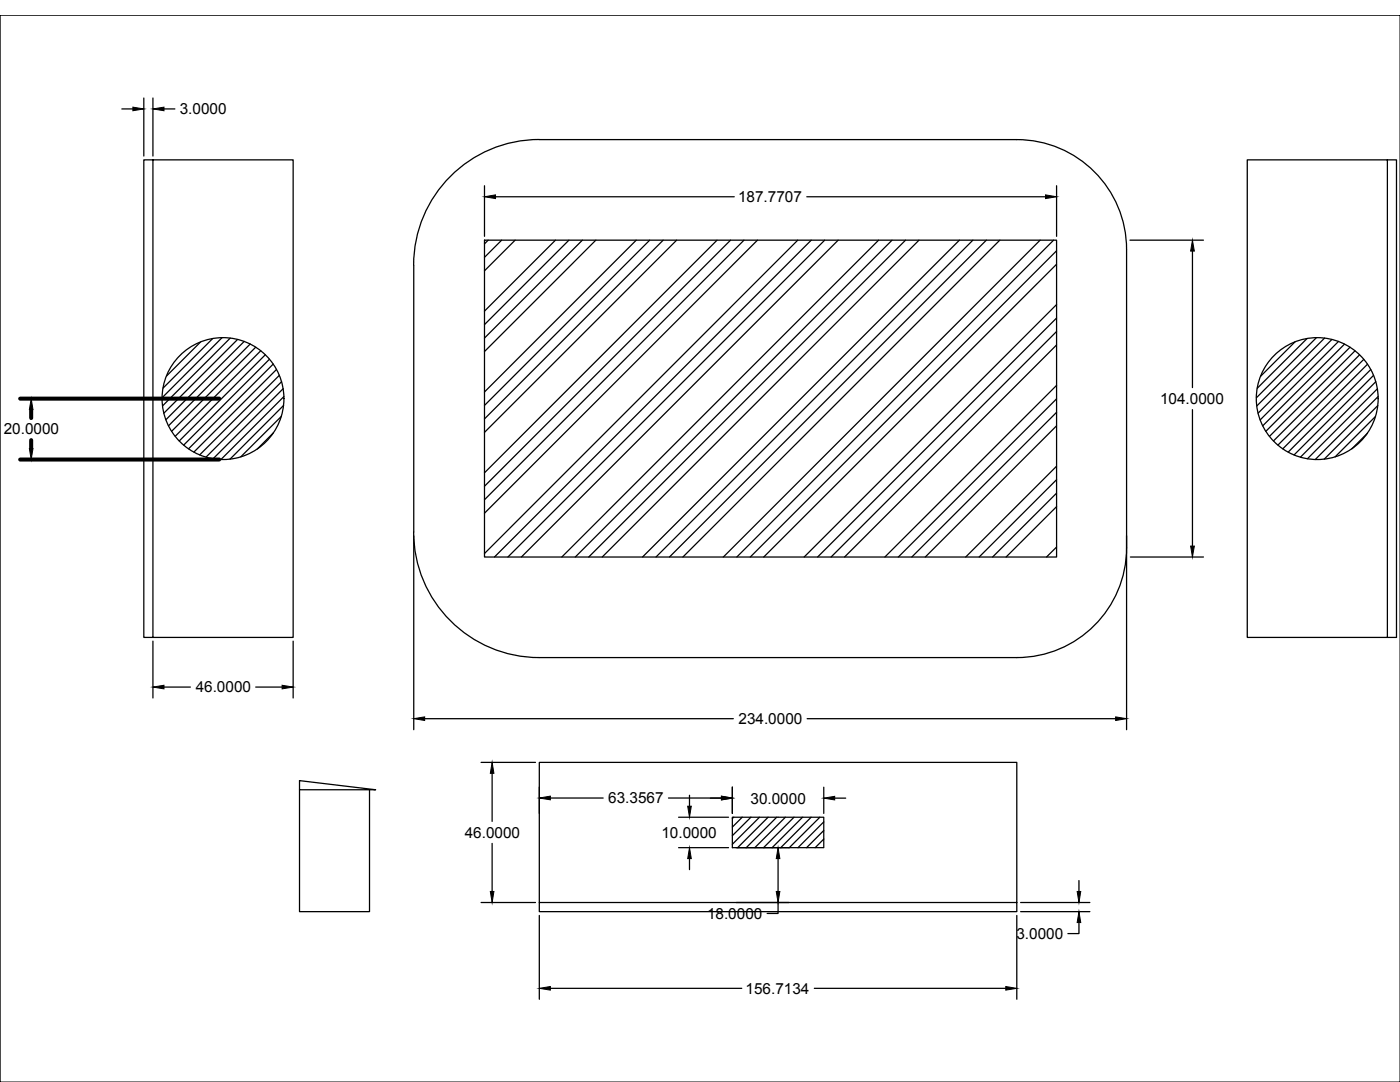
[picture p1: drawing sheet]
<svg xmlns="http://www.w3.org/2000/svg" width="279mm" height="216mm" viewBox="0 0 279 216" stroke-linecap="round" stroke-linejoin="round" font-family="sans-serif">
<!-- layer: 0 -->
<g fill="none" stroke="#000" stroke-width=".25">
<path d="M28.7 19.6v11.5M30.5 19.6v11.5M24.3 21.7h2.2M30.5 31.9h-1.8v95.3h29.8v-95.3h-28v95.3M32.7 21.7h2.2M96.7 37.1v10.1M98.9 39.3h47.6M161 39.3h47.7M210.9 37.1v10.1M276.9 31.9h1.8v95.3h-29.8v-95.3h28v95.3M82.6 52.9a25.1 25.1 0 0 1 25-25.1l95.3 .1a21.9 21.9 0 0 1 21.9 21.9v95.8M82.6 52.9v53.3"/>
<path d="M96.7 47.9h114.2v63.2h-114.2zM97.4 47.9l-.7 .8M100.1 47.9l-3.4 3.5M102.8 47.9l-6.1 6.1M110.8 47.9l-14.1 14.2M113.5 47.9l-16.8 16.9M116.2 47.9l-19.5 19.6M118.9 47.9l-22.2 22.2M127 47.9l-30.3 30.3M129.7 47.9l-33 33M132.4 47.9l-35.7 35.7M135 47.9l-38.3 38.4"/>
<path d="M143.1 47.9l-46.4 46.4M145.8 47.9l-49.1 49.1M148.5 47.9l-51.8 51.8M151.2 47.9l-54.5 54.5M159.2 47.9l-62.5 62.5M161.9 47.9l-63.2 63.2M164.6 47.9l-63.2 63.2M167.3 47.9l-63.2 63.2M175.3 47.9l-63.2 63.2M178 47.9l-63.2 63.2M180.7 47.9l-63.2 63.2M183.4 47.9l-63.2 63.2"/>
<path d="M191.5 47.9l-63.3 63.2M194.2 47.9l-63.3 63.2M196.9 47.9l-63.3 63.2M199.5 47.9l-63.2 63.2M207.6 47.9l-63.2 63.2M210.3 47.9l-63.3 63.2M210.9 50l-61.2 61.1M210.9 52.7l-58.5 58.4M225.5 47.9h14.7M238 50.1v27.2M40 68.2l-6.8 6.9M42.4 67.6l-9.9 9.8"/>
<path d="M44.3 67.4l-11.9 12M46 67.5l-13.6 13.5M47.4 67.7l-14.7 14.7M48.7 68.1l-15.6 15.7M49.9 68.6l-16.3 16.4M51 69.3l-16.8 16.8M52 70l-17 17.1M53 70.8l-17.2 17.2M53.8 71.7l-17.1 17.1M54.5 72.6l-16.9 17M55.2 73.7l-16.5 16.5M55.8 74.9l-15.9 15.9"/>
<path d="M56.2 76.2l-15.1 15M56.5 77.6l-14 13.9M56.7 79.1l-12.6 12.6M210.9 60.8l-50.4 50.3M210.9 76.9l-34.3 34.2M210.9 63.5l-47.7 47.6M210.9 79.6l-31.6 31.5M210.9 66.1l-45 45M210.9 68.8l-42.3 42.3M258.4 68.2l-6.8 6.9M260.8 67.6l-9.9 9.9M262.7 67.4l-12 12"/>
<path d="M264.4 67.5l-13.6 13.5M265.8 67.7l-14.7 14.7M267.1 68.1l-15.6 15.7M268.3 68.7l-16.3 16.3M269.4 69.3l-16.8 16.8M270.4 70l-17.1 17.1M271.3 70.8l-17.2 17.2M272.2 71.7l-17.2 17.1M272.9 72.7l-16.9 16.9M273.6 73.7l-16.5 16.5M274.1 74.9l-15.8 15.9M274.6 76.2l-15.1 15"/>
<path d="M274.9 77.6l-14 13.9M275 79.1l-12.5 12.6M54.6 86.4l-3.2 3.2M56.2 83.1l-8.2 8.1M56.6 80.9l-10.7 10.7M210.9 93l-18.2 18.1M210.9 95.7l-15.5 15.4M210.9 82.3l-28.9 28.8M210.9 98.4l-12.8 12.7M210.9 85l-26.2 26.1M238 81.7v27.3M272.9 86.4l-3.1 3.2"/>
<path d="M274.5 83.1l-8.1 8.1M275 80.9l-10.7 10.7M82.6 106.1a25.1 25.1 0 0 0 25 25.1h95.3a21.9 21.9 0 0 0 21.9-21.9M82.6 106.9v38.7M210.9 109.2l-2 1.9M210.9 101.1l-10.1 10M225.6 111.1h14.6M30.5 127.9v11.4M32.7 137.1h5.3M51 137.1h5.3M58.5 127.9v11.4M59.8 157.6v24.3h13.9v-24.3"/>
<path d="M59.8 155.8l15.2 1.8h-15.2zM84.8 143.4h61.5M96 152.1h10.9M98.2 154.3v9.6M107.6 157v5.3M109.8 159.2h10.6M133.4 159.2h10.6M137.6 158.7v2.2M146.2 157v5.3M161.1 143.4h61.6M164.4 157.1v5.2M166.6 159.3h2.2"/>
<path d="M98.2 168.3v9.6M135.4 163.1h10M135.4 169.1h10M137.6 171.3v2.2M146.2 163.1h18.2v6h-18.2zM146.4 163.1l-.2 .2M146.9 169.1h10.6M148.1 163.1l-1.9 1.9M149.9 163.1l-3.7 3.7M151.6 163.1l-5.4 5.4M153.3 163.1l-6.1 6M155 163.1l-6.1 6"/>
<path d="M155.3 171.3v6.6M156.7 163.1l-6.1 6M158.5 163.1l-6.1 6M160.2 163.1l-6.1 6M161.9 163.1l-6.1 6M163.6 163.1l-6.1 6M164.4 164l-5.1 5.1M164.4 165.7l-3.4 3.4M164.4 167.4l-1.7 1.7M215.3 175.7v2.2M96 180.1h10.9M107.6 180.1v1.8h95.3v-29.8h-95.3v28h95.3"/>
<path d="M107.6 182.7v16.7M109.8 197.2h38.2M146.9 180.1h10.6M155.3 180.1v2.2h-2.2M162.5 197.2h38.2M202.9 182.7v16.7M203.7 180.1h13.8M203.7 181.9h13.8M215.3 184.1v2.2h-2.2"/>
<circle cx="44.5" cy="79.5" r="12.2"/>
<circle cx="262.9" cy="79.5" r="12.2"/>
</g>
<g fill="#000" stroke="#000" stroke-width=".2">
<path d="M26.5 21.4l2.2 .3-2.2 .4zM30.5 21.7l2.2-.3v.7zM96.7 39.3l2.2-.4v.7zM208.7 38.9l2.2 .4-2.2 .3zM238 47.9l.4 2.2h-.8zM6.2 79.5l.4 2.2h-.7zM5.9 89.5h.7l-.4 2.2zM237.6 109h.8l-.4 2.1zM30.5 137.1l2.2-.4v.8zM56.3 136.7l2.2 .4-2.2 .4zM82.6 143.4l2.2-.4v.8zM98.2 152.1l.4 2.2h-.7z"/>
<path d="M107.6 159.2l2.2-.3v.7zM144 158.9l2.2 .4-2.2 .3zM144 158.9l2.2 .3-2.2 .4zM164.4 159.3l2.2-.4v.7zM222.7 143l2.1 .4-2.1 .4zM97.9 177.9h.7l-.4 2.2zM137.2 160.9h.8l-.4 2.2zM137.6 169.1l.4 2.2h-.8zM155.3 169.1l.3 2.2h-.7zM154.9 177.9h.7l-.3 2.2zM215 177.9h.7l-.4 2.2zM107.6 197.2l2.2-.3v.7z"/>
<path d="M200.7 196.9l2.2 .3-2.2 .4zM215.3 181.9l.4 2.2h-.7z"/>
</g>
<path d="M4 79.5h39.8M4 91.7h39.8M6.2 81.7v1.7M6.2 87.8v1.7" fill="none" stroke="#000" stroke-width=".8"/>
<path d="M0 3h279.4v212.9h-279.4z" fill="none" stroke="#000" stroke-width=".2"/>
<g font-size="3.1">
<text x="35.9" y="22.8">3.0000</text>
<text x="147.3" y="40.3">187.7707</text>
<text x="231.5" y="80.6">104.0000</text>
<text x=".7" y="86.7">20.0000</text>
<text x="39.1" y="138.2">46.0000</text>
<text x="147.4" y="144.5">234.0000</text>
<text x="121.4" y="160.3">63.3567</text>
<text x="149.8" y="160.3">30.0000</text>
<text x="92.8" y="167.2">46.0000</text>
<text x="132" y="167.2">10.0000</text>
<text x="141.1" y="183.3">18.0000</text>
<text x="202.8" y="187.4">3.0000</text>
<text x="148.8" y="198.3">156.7134</text>
</g>
</svg>
